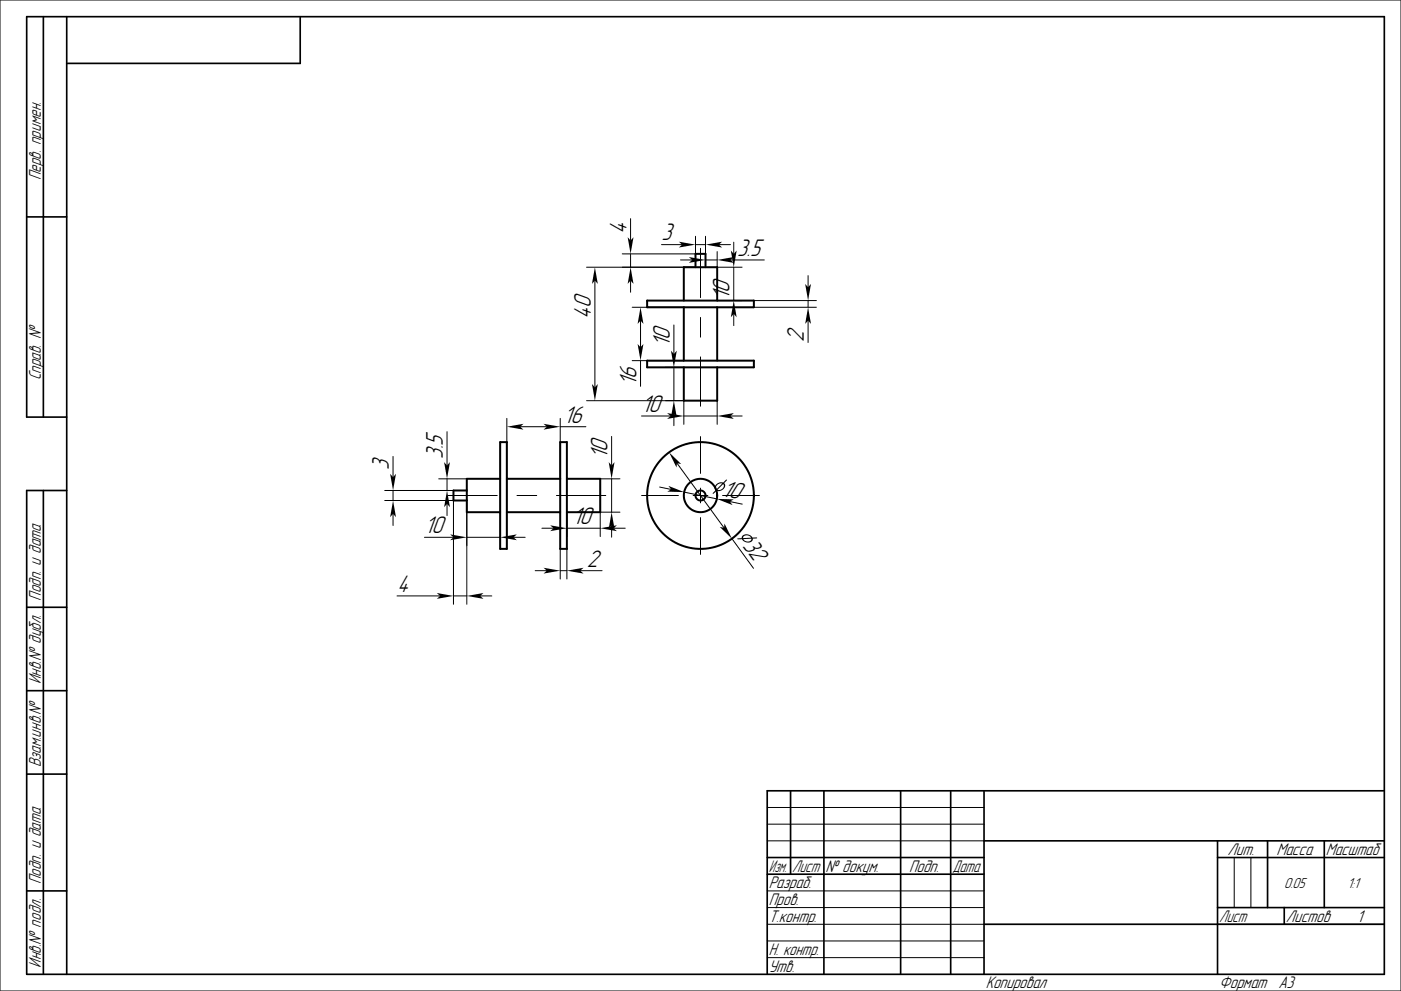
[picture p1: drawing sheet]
<svg xmlns="http://www.w3.org/2000/svg" width="420mm" height="297mm" viewBox="0 0 420 297" stroke-linecap="round" stroke-linejoin="round" font-family="sans-serif">
<g fill="none" stroke="#000" stroke-width=".3">
<path d="M0 0h420v297h-420zM189 65.5v6.6M189 76.1v4M198.3 73.3h6.2M204 77.9h3.5M208.5 73.3h3M208.5 70.8v5.3h-22M210 74.4v14.8M211.5 77.9h3.5M211.5 70.8v9.3M215 75.4v4.7h7.5M215.5 73.3h3.5"/>
<path d="M219 77.9h10.1M220 72.6v3.5M175.8 80.1h32.7M178.3 84.1v32M189 84.1v3.5M189.5 92.1h15.5M192 96.1v8M202 97.4v8.7M210 95.1v5.9M215 90.1h7.5M220 80.1v10M220 94.1v3.5"/>
<path d="M226 92.1h18.8M226 90.1h18.8M242.3 82.6v3.5M242.3 90.1v2M242.3 96.1v6.5M189.5 108.1h15.5M192 108.1v7.7M199.5 110.1h5.5M202 110.1v10M210 107v14.8M117.8 136.8v6.2M134 129.4v10.1"/>
<path d="M151.9 125.4v18.1M155.9 127.9h8M167.9 125.4v18.1M167.9 127.9h7.7M175.8 120.1h29.2v7.1M183.4 130.8v8.7M192.3 124.7h8.7M202 124.1v3.5M202.9 138.8l14.2 19.4M205 124.7h10M210 130.8v11.1M215 120.1v7.1"/>
<path d="M219 124.7h3.5M115.3 150h20.6v31.1M115.3 147h24.6M117.8 147v3M117.8 154v3.5M131.5 143.5h8.4M134 143.5v3.5M134 151v3.5M134.3 148.5h14.8M139.9 150v31.1M149.9 153.5v10M155 148.5h5.9"/>
<path d="M162.4 158.3h3.5M166.8 148.5h14.8M169.9 153.5v7.3M169.9 158.3h10M179.9 143.5h6M183.4 143.5v10M183.4 157.5v3.5M183.9 158.3h3.5M185.9 153.5h-6v7.3M192.3 148.5h11.1M197.8 146l3.4 .7M205.1 147.5l9.8 2"/>
<path d="M207.8 148.5h4.4M210 146.3v4.4M210 155.1v11.1M216.6 148.5h11.1M218.8 150.3l3.7 .8M119 178.6h12.9M127.2 161h8.7M135.9 178.6h4M139.9 161h10M143.9 178.6h3.5M153.9 161h3.5M160.4 171h3.5"/>
<path d="M167.9 171h2M167.9 164.5v9M169.9 164.5v9M173.9 171h6.6M219.4 161.4l6.5 8.9M230 252h65M230 242h65M230 247h65M370 257v15M375 257v15M230 277h65M230 267h65"/>
<path d="M230 272h65M365 277h50M230 282h65M230 287h65"/>
</g>
<g fill="none" stroke="#000" stroke-width=".5">
<path d="M13 5v120M20 5v287M90 5v14h-70M8 65h12M20 125h-12v-120h407v287h-407v-145h12M13 147v145M8 182h12M8 207h12M8 232h12M237 237v25M247 237v55M270 237v55"/>
<path d="M285 237v55M295 237v55M415 237h-185v55M230 257h65M295 252h120M365 257h50M365 252v40M380 252v20M397 252v20M8 267h12M230 262h65M295 277h120"/>
<path d="M365 272h50M385 272v5"/>
</g>
<g fill="none" stroke="#000" stroke-width=".6">
<path d="M194 90.1h32v2h-32zM205 90.1v-10h10v10M205 92.1v16M208.5 80.1v-4h3v4M215 92.1v16M194 108.1h32v2h-32zM205 110.1v10h10v-10M149.9 132.5h2v32h-2zM167.9 132.5h2v32h-2zM139.9 147h-4v3h4M149.9 143.5h-10v10h10M151.9 143.5h16"/>
<path d="M151.9 153.5h16M169.9 143.5h10v10h-10"/>
<circle cx="210" cy="148.5" r="5"/>
<circle cx="210" cy="148.5" r="16"/>
<circle cx="210" cy="148.5" r="1.5"/>
</g>
<g fill="#000">
<path d="M188.2 71.1l.8 1 .9-1-.9 5z" fill-rule="evenodd"/>
<path d="M203.5 72.4l5 .9-5 .9 1-.9z" fill-rule="evenodd"/>
<path d="M206.5 77l5 .9-5 .9 1-.9z" fill-rule="evenodd"/>
<path d="M211.5 73.3l5-.9-1 .9 1 .9z" fill-rule="evenodd"/>
<path d="M219.1 75.1l.9 1 .8-1-.8 5z" fill-rule="evenodd"/>
<path d="M215 77.9l5-.9-1 .9 1 .9z" fill-rule="evenodd"/>
<path d="M178.3 80.1l.9 5-.9-1-.8 1z" fill-rule="evenodd"/>
<path d="M189 80.1l.9 5-.9-1-.8 1z" fill-rule="evenodd"/>
<path d="M192 92.1l.9 5-.9-1-.9 1z" fill-rule="evenodd"/>
<path d="M220 90.1l.8 5-.8-1-.9 1z" fill-rule="evenodd"/>
<path d="M241.4 85.1l.9 1 .8-1-.8 5z" fill-rule="evenodd"/>
<path d="M242.3 92.1l.8 5-.8-1-.9 1z" fill-rule="evenodd"/>
<path d="M177.5 115.1l.8 1 .9-1-.9 5z" fill-rule="evenodd"/>
<path d="M191.1 103.1l.9 1 .9-1-.9 5z" fill-rule="evenodd"/>
<path d="M201.1 105.1l.9 1 .9-1-.9 5z" fill-rule="evenodd"/>
<path d="M133.1 138.5l.9 1 .9-1-.9 5z" fill-rule="evenodd"/>
<path d="M151.9 127.9l5-.9-1 .9 1 .9z" fill-rule="evenodd"/>
<path d="M162.9 127l5 .9-5 .9 1-.9z" fill-rule="evenodd"/>
<path d="M182.5 138.5l.9 1 .8-1-.8 5z" fill-rule="evenodd"/>
<path d="M200 123.8l5 .9-5 .9 1-.9z" fill-rule="evenodd"/>
<path d="M202 120.1l.9 5-.9-1-.9 1z" fill-rule="evenodd"/>
<path d="M200.6 135.6l3.6 3.5-1.3-.3-.1 1.3z" fill-rule="evenodd"/>
<path d="M215 124.7l5-.9-1 .9 1 .9z" fill-rule="evenodd"/>
<path d="M117 142l.8 1 .9-1-.9 5z" fill-rule="evenodd"/>
<path d="M117.8 150l.9 5-.9-1-.8 1z" fill-rule="evenodd"/>
<path d="M134 147l.9 5-.9-1-.9 1z" fill-rule="evenodd"/>
<path d="M164.9 157.4l5 .9-5 .9 1-.9z" fill-rule="evenodd"/>
<path d="M183.4 153.5l.8 5-.8-1-.9 1z" fill-rule="evenodd"/>
<path d="M179.9 158.3l5-.9-1 .9 1 .9z" fill-rule="evenodd"/>
<path d="M200.4 145.6l4.7 1.9-5.1-.2 1.2-.6z" fill-rule="evenodd"/>
<path d="M215.8 157.9l1.3 .3 .1-1.3 2.2 4.5z" fill-rule="evenodd"/>
<path d="M214.7 145.2l1-.6h1.1l.9-.8h.3l-.9 1 .3 .8-.5 .9-1 .6h-1.1l-1.1 .9v-.2l.8-.9-.3-.8zM216.8 145.1l-1.7 1.7h.8l.8-.4 .3-.7zM215 145.4l-.4 .6 .2 .6 1.7-1.7h-.8z" fill-rule="evenodd"/>
<path d="M214.9 149.5l5.1 .2-1.2 .6 .8 1.1z" fill-rule="evenodd"/>
<path d="M130.9 177.7l5 .9-5 .9 1-.9z" fill-rule="evenodd"/>
<path d="M134.9 160.2l5 .8-5 .9 1-.9z" fill-rule="evenodd"/>
<path d="M139.9 178.6l5-.9-1 .9 1 .9z" fill-rule="evenodd"/>
<path d="M149.9 161l5-.8-1 .8 1 .9z" fill-rule="evenodd"/>
<path d="M162.9 170.2l5 .8-5 .9 1-.9z" fill-rule="evenodd"/>
<path d="M169.9 171l5-.8-1 .8 1 .9z" fill-rule="evenodd"/>
<path d="M221.1 161.4l1.3-.1 .3-.9 1-.3 1.2 .3 .7 .7h1.2l.2 .2-1.3 .1-.3 .8-1.1 .4-1.2-.3-.7-.7h-1.2zM222.8 161.6l.6 .5 .8 .2 .8-.2 .3-.6zM223 160.7l-.2 .6 2.4-.2-1-.6z" fill-rule="evenodd"/>
</g>
<g font-size="6.7">
<text x="187.8" y="70.1" transform="rotate(-90 187.8 70.1)">4</text>
<text x="198.3" y="72.1">3</text>
<text x="221" y="76.7">3.5</text>
<text x="218.7" y="89.9" transform="rotate(-90 218.7 89.9)">10</text>
<text x="177.1" y="95.5" transform="rotate(-90 177.1 95.5)">40</text>
<text x="200.8" y="104.1" transform="rotate(-90 200.8 104.1)">10</text>
<text x="241" y="102.6" transform="rotate(-90 241 102.6)">2</text>
<text x="190.8" y="115.8" transform="rotate(-90 190.8 115.8)">16</text>
<text x="192.3" y="123.4">10</text>
<text x="168.9" y="126.6">16</text>
<text x="132.8" y="137.5" transform="rotate(-90 132.8 137.5)">3.5</text>
<text x="182.1" y="137.5" transform="rotate(-90 182.1 137.5)">10</text>
<text x="116.6" y="141" transform="rotate(-90 116.6 141)">3</text>
<text x="216.2" y="148.5" transform="rotate(12 216.2 148.5)">10</text>
<text x="127.2" y="159.8">10</text>
<text x="171.6" y="157.1">10</text>
<text x="222.5" y="163.6" transform="rotate(54 222.5 163.6)">32</text>
<text x="175.9" y="169.8">2</text>
<text x="119" y="177.4">4</text>
</g>
<g font-size="4.7">
<text x="12.2" y="54" transform="rotate(-90 12.2 54)">Перв. примен.</text>
<text x="12.2" y="114" transform="rotate(-90 12.2 114)">Справ. №</text>
<text x="12.2" y="180" transform="rotate(-90 12.2 180)">Подп. и дата</text>
<text x="12.2" y="205" transform="rotate(-90 12.2 205)">Инв.№ дубл.</text>
<text x="12.2" y="230" transform="rotate(-90 12.2 230)">Взам.инв.№</text>
<text x="368" y="256.2">Лит.</text>
<text x="382.7" y="256.2">Масса</text>
<text x="397.5" y="256.2">Масштаб</text>
<text x="230.5" y="261.3">Изм.</text>
<text x="237.5" y="261.3">Лист</text>
<text x="247.5" y="261.3">№ докум.</text>
<text x="272.5" y="261.3">Подп.</text>
<text x="285.5" y="261.3">Дата</text>
<text x="12.2" y="265" transform="rotate(-90 12.2 265)">Подп. и дата</text>
<text x="230.5" y="266.3">Разраб.</text>
<text x="230.5" y="271.3">Пров.</text>
<text x="230.5" y="276.3">Т.контр.</text>
<text x="365.5" y="276.2">Лист</text>
<text x="385.5" y="276.2">Листов</text>
<text x="406.8" y="276.3">1</text>
<text x="230.5" y="286.3">Н. контр.</text>
<text x="12.2" y="290" transform="rotate(-90 12.2 290)">Инв.№ подл.</text>
<text x="230.5" y="291.3">Утв.</text>
<text x="295.5" y="296.3">Копировал</text>
<text x="365.5" y="296.3">Формат</text>
<text x="383.2" y="296.3">A3</text>
</g>
<g font-size="4">
<text x="385" y="266">0.05</text>
<text x="404" y="266">1:1</text>
</g>
</svg>
